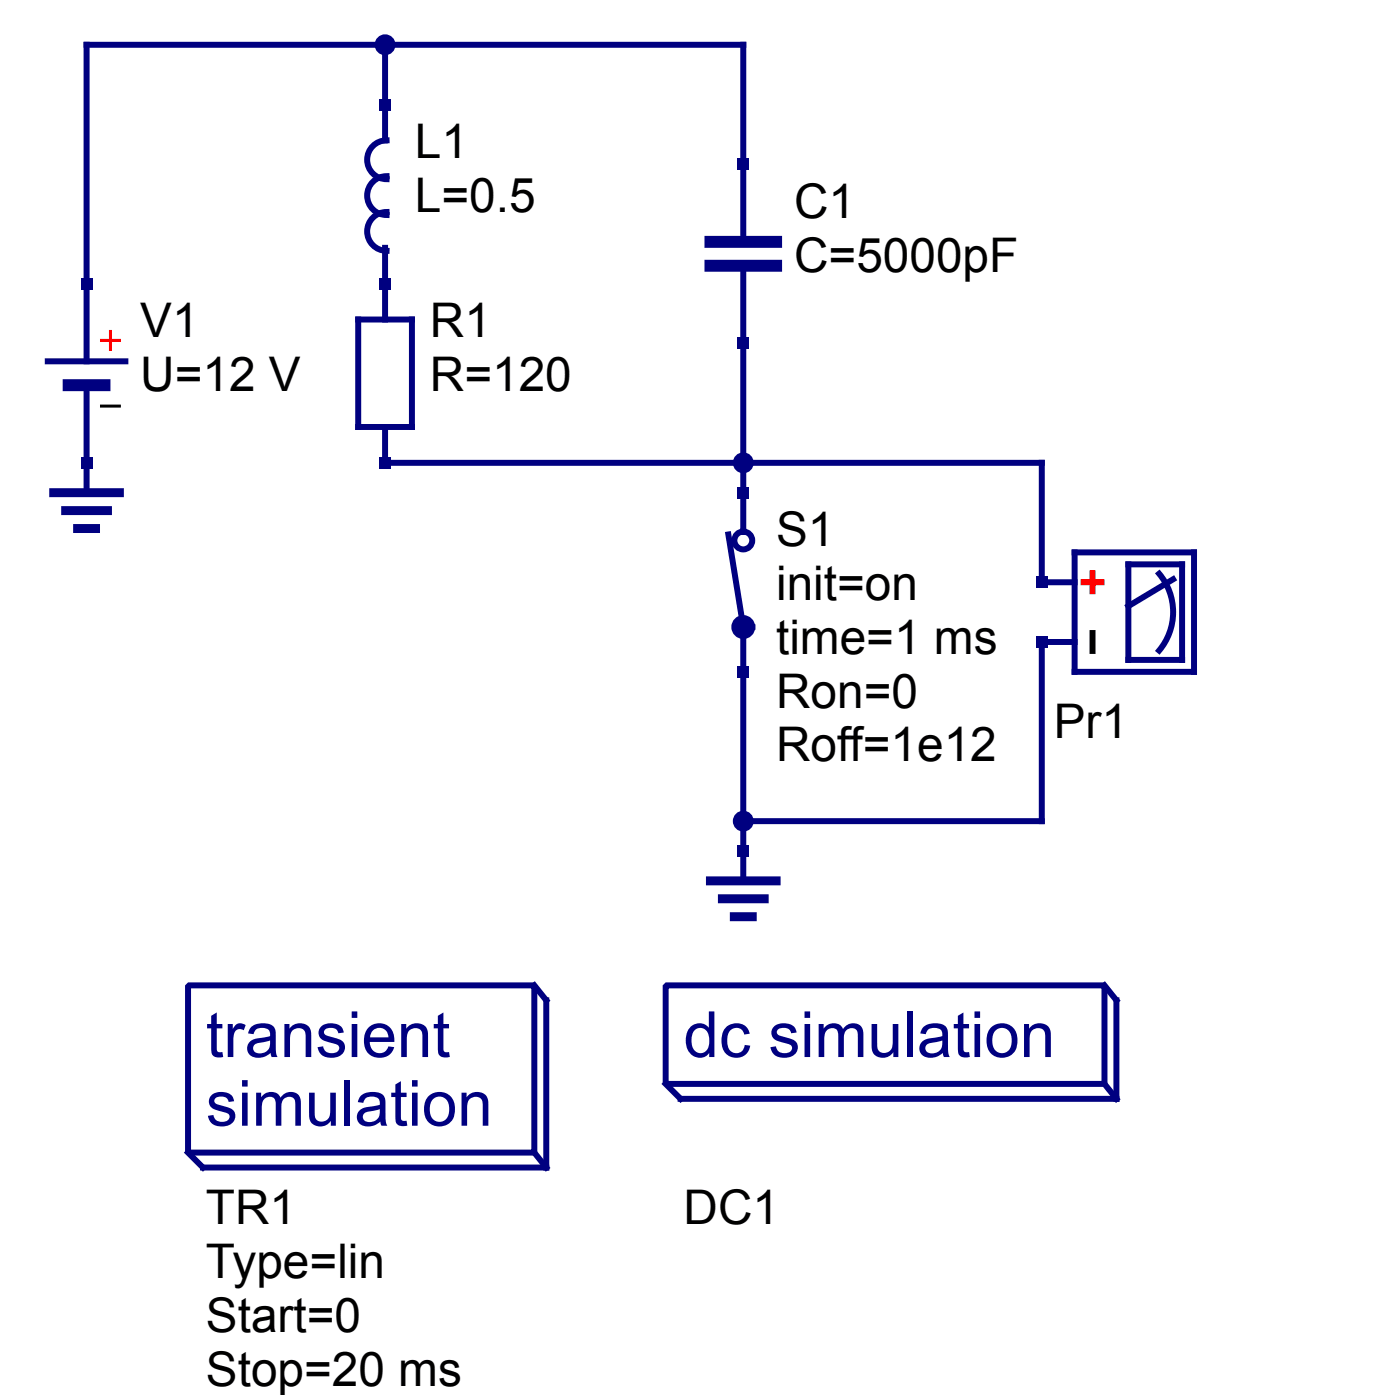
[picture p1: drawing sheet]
<svg xmlns="http://www.w3.org/2000/svg" width="132mm" height="132mm" viewBox="0 0 132 132" stroke-linecap="round" stroke-linejoin="round" font-family="sans-serif">
<g fill="none" stroke="#000080" stroke-width=".56">
<path d="M36.4 4.2v9.1M36.5 16.7a1.83 1.83 0 0 0-1.8 1.8 1.83 1.83 0 0 0 1.8 1.8M36.5 13.3a1.83 1.83 0 0 0-1.8 1.8 1.83 1.83 0 0 0 1.8 1.8M4.5 34.1h7.4M8.2 36.4v10.2M33.9 30.2h5v10.2h-5zM36.4 23.4v6.8M36.5 20a1.83 1.83 0 0 0-1.8 1.9 1.83 1.83 0 0 0 1.8 1.8M70.3 22.9v-18.7h-62.1v29.9M70.3 25.1v25.1M36.4 40.4v3.3h62.1v11.3h3.1M68.9 50.5l1.4 8.8v24"/>
<path d="M101.6 52.2h11.3v11.3h-11.3zM106.7 53.3h5.1v9.1h-5.1zM109.6 54.2a5.6 5.6 0 0 1 0 7.3M110.9 54.8l-4.2 2.5M101.6 60.7h-3.1v16.9h-28.2M17.8 93.1h32.7v15.8h-32.7zM50.5 93.1l1.1 1.4v15.8M62.9 93.1h41.5v9.3h-41.5zM104.4 93.1l1.2 1.4v9.4M17.8 108.9l1.4 1.4h32.4M50.5 108.9l1.1 1.4M62.9 102.4l1.4 1.5h41.3"/>
<path d="M104.4 102.4l1.2 1.5"/>
<circle cx="70.3" cy="51.1" r=".85"/>
</g>
<path d="M6.5 36.4h3.4M67.2 25.1h6.2M67.2 22.9h6.2" fill="none" stroke="#000080" stroke-width="1.1"/>
<path d="M9.6 32.2h1.7M10.4 31.3v1.7" fill="none" stroke="#f00" stroke-width=".28"/>
<path d="M9.6 38.4h1.7" fill="none" stroke="#000" stroke-width=".28"/>
<path d="M5.1 46.6h6.2M6.2 48.3h4M7.3 50h1.7M67.2 83.3h6.2M68.3 84.9h3.9M69.4 86.6h1.7" fill="none" stroke="#000080" stroke-width=".85"/>
<path d="M102.4 55h1.7M103.3 54.2v1.7" fill="none" stroke="#f00" stroke-width=".56"/>
<path d="M103.3 59.8v1.7" fill="none" stroke="#000" stroke-width=".56"/>
<circle cx="70.3" cy="59.3" r=".85" fill="#000080" stroke="#000080" stroke-width=".56"/>
<g fill="#000080">
<path d="M35.8 26.2h1.2v1.2h-1.2z" fill-rule="evenodd"/>
<path d="M35.8 9.3h1.2v1.1h-1.2z" fill-rule="evenodd"/>
<path d="M35.8 43.2h1.2v1.1h-1.2z" fill-rule="evenodd"/>
<path d="M69.7 31.9h1.1v1.1h-1.1z" fill-rule="evenodd"/>
<path d="M69.7 15h1.1v1.1h-1.1z" fill-rule="evenodd"/>
<path d="M7.6 26.2h1.1v1.2h-1.1z" fill-rule="evenodd"/>
<path d="M7.6 43.2h1.1v1.1h-1.1z" fill-rule="evenodd"/>
<path d="M97.9 54.5h1.2v1.1h-1.2z" fill-rule="evenodd"/>
<path d="M97.9 60.1h1.2v1.1h-1.2z" fill-rule="evenodd"/>
<path d="M69.7 79.9h1.1v1.1h-1.1z" fill-rule="evenodd"/>
</g>
<g fill="#000080" stroke="#000080" stroke-width=".28">
<circle cx="36.4" cy="4.2" r=".85"/>
<circle cx="70.3" cy="43.7" r=".85"/>
</g>
<g fill="#000080">
<path d="M69.7 62.9h1.1v1.2h-1.1z" fill-rule="evenodd"/>
<path d="M69.7 46h1.1v1.1h-1.1z" fill-rule="evenodd"/>
</g>
<circle cx="70.3" cy="77.6" r=".85" fill="#000080" stroke="#000080" stroke-width=".28"/>
<g font-size="6" fill="#000080">
<text x="19.5" y="99.9">transient</text>
<text x="64.6" y="99.9">dc simulation</text>
<text x="19.5" y="106.4">simulation</text>
</g>
<g font-size="4.5">
<text x="39.2" y="15">L1</text>
<text x="39.2" y="20">L=0.5</text>
<text x="75.1" y="20.6">C1</text>
<text x="75.1" y="25.7">C=5000pF</text>
<text x="13.3" y="31.9">V1</text>
<text x="40.6" y="31.9">R1</text>
<text x="13.3" y="37">U=12 V</text>
<text x="40.6" y="37">R=120</text>
<text x="73.4" y="51.6">S1</text>
<text x="73.4" y="56.7">init=on</text>
<text x="73.4" y="61.8">time=1 ms</text>
<text x="73.4" y="66.9">Ron=0</text>
<text x="73.4" y="72">Roff=1e12</text>
<text x="99.6" y="69.7">Pr1</text>
<text x="19.5" y="115.7">TR1</text>
<text x="64.6" y="115.7">DC1</text>
<text x="19.5" y="120.8">Type=lin</text>
<text x="19.5" y="125.9">Start=0</text>
<text x="19.5" y="131">Stop=20 ms</text>
</g>
</svg>
